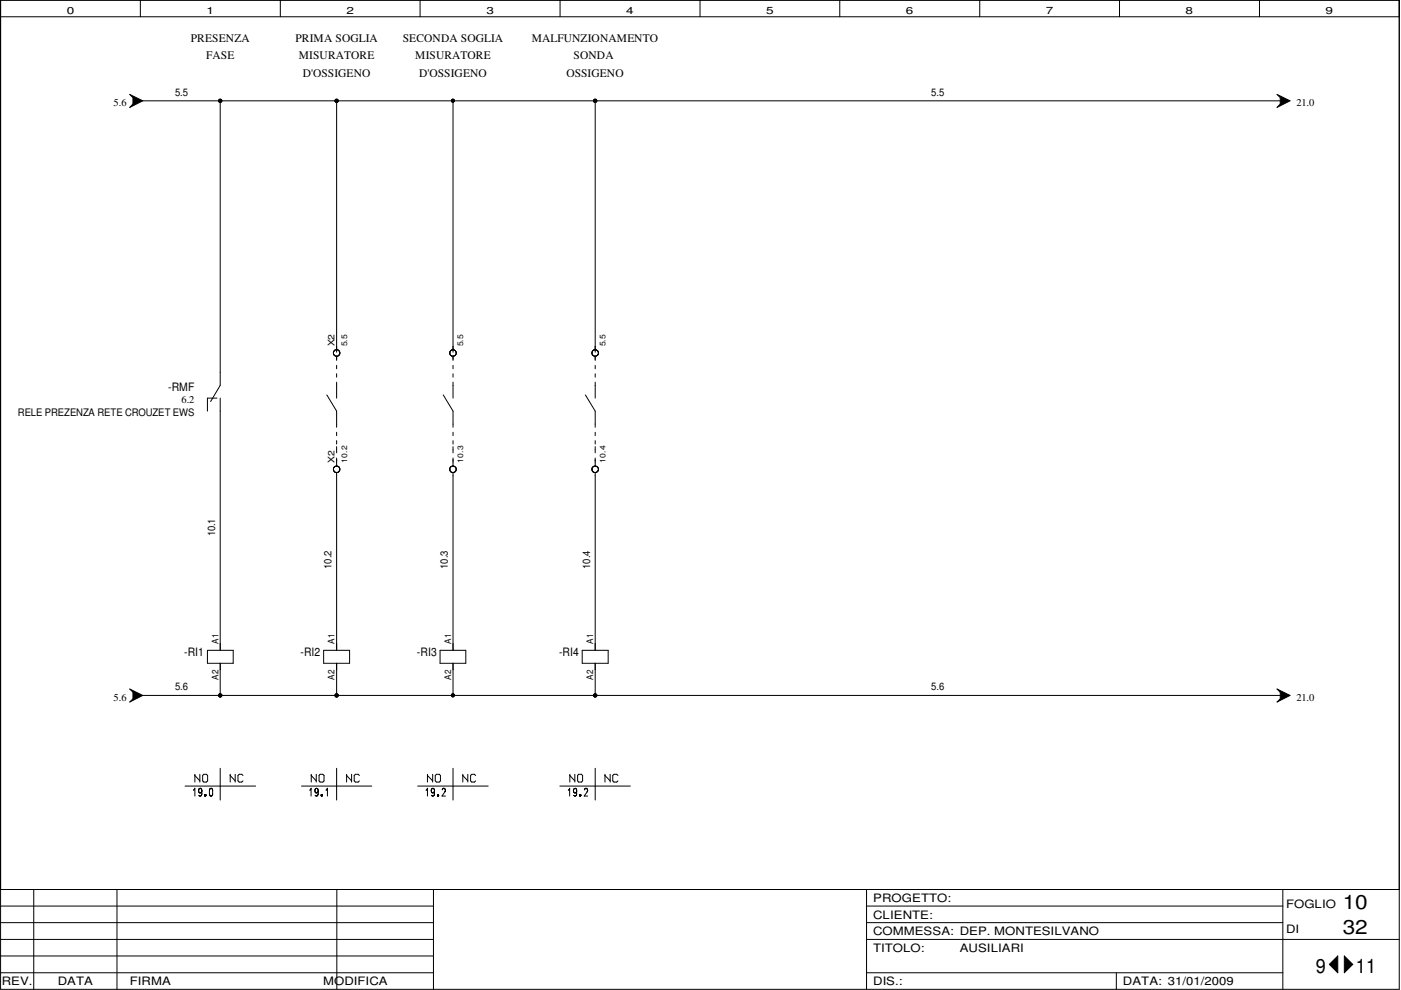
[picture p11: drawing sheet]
<svg xmlns="http://www.w3.org/2000/svg" width="297mm" height="210mm" viewBox="0 0 297 210" stroke-linecap="round" stroke-linejoin="round" font-family="sans-serif">
<g fill="none" stroke="#000" stroke-width=".21">
<path d="M.1 0h296.6v209.8h-296.6zM.1 3.6h296.6M29.8 0v3.6M59.4 0v3.6M89.1 0v3.6M118.7 0v3.6M148.4 0v3.6M178.1 0v3.6M207.7 0v3.6M237.4 0v3.6M267 0v3.6M27.5 20l2.8 1.4-2.8 1.4 .7-.7v-1.4z"/>
<path d="M30.3 21.4h241.1M46.7 21.4v60.3l-2 3.4M71.4 21.4v53.3M96.1 21.4v53.3M126.2 21.4v53.3M270.8 20l2.7 1.4-2.7 1.4 .6-.7v-1.4zM70.8 74.4v.1M70.8 75.2v.1M70.9 75.3h.1M70.9 75.4l-.2-.3v-.4l.3-.5a.78 .78 0 0 1 1 .3v.5l-.2 .4M70.9 75.4l.3 .1 .6-.1M70.9 75.4h.1"/>
<path d="M71.4 75.5v.9M71.4 77.5v.7M71.4 79.2v.8M71.8 75.4h.1M95.5 74.5h.1M95.5 75.2h.1M95.6 74.3h-.1M95.6 75.4h.1M96.1 75.5v.9M96.1 77.5v.7M96.1 79.2v.8M96.4 75.4h.1"/>
<path d="M96.6 74.5h.1M96.6 75.1v.1M125.6 74.5v.1M125.6 75.1h.1M125.7 74.3l.7-.1 .4 .3M125.7 74.3l-.2 .3v.5l.3 .3a.66 .66 0 0 0 .9-.1M125.7 74.3h.1M126.2 75.5v.9M126.2 77.5v.7M126.2 79.2v.8M126.5 75.4h.1M126.6 74.3h.1"/>
<path d="M126.7 75.3h.1M126.7 74.4v.1M126.8 74.5l.1 .5-.2 .3M126.8 74.5h.1M126.8 75.1v.1M126.8 74.6h.1M46 84.4h-2v2.8M46.7 84.4v53.5M69.3 83.7l2.1 3.5v3.4M71 98.9l.3-.1 .5 .1M71.1 98.9l-.4 .3v.6l.4 .4 .7-.1M71.4 81v3.4"/>
<path d="M71.4 91.7v.7M71.4 93.4v.7M71.4 94.7v1.3M71.4 97.1v1.7M71.7 98.9h.1M71.8 98.9l.2 .5v.4l-.2 .3M94 83.7l2.1 3.5v3.4M95.5 99.1h.1M95.5 99.9v.1M95.6 98.9l.3-.1 .5 .1M95.7 98.9l-.3 .4 .1 .6M96.1 81v3.4"/>
<path d="M96.1 91.7v.7M96.1 93.4v.7M96.1 94.7v1.3M96.1 97.1v1.7M96.3 98.9a.57 .57 0 0 1 .4 .8l-.4 .5h-.5l-.3-.2M96.6 99.9h.1M124.1 83.7l2.1 3.5v3.4M125.6 99.1h.1M125.7 99h.1M125.7 100h.1M125.9 98.9l-.4 .4v.4l.4 .5h.5l.4-.3v-.7l-.4-.3M126.2 81v3.4"/>
<path d="M126.2 91.7v.7M126.2 93.4v.7M126.2 94.7v1.3M126.2 97.1v1.7M126.4 98.9h-.6M126.5 98.9h.1M71 100.1h.1M71.3 100.2l.1 37.7M71.5 100.2h-.1M71.7 100.1h.1M71.8 100.1h.1M95.7 100.1h.1"/>
<path d="M96.1 100.2v37.7M96.1 100.2h.1M96.4 100.1h.1M125.8 100.1h.1M126.1 100.2h.1M126.2 100.2v37.7M126.3 100.2h-.1M126.4 100.1h.1M44 137.9h5.4v2.7h-5.4zM68.6 137.9h5.5v2.7h-5.5zM93.3 137.9h5.5v2.7h-5.5zM123.4 137.9h5.5v2.7h-5.5z"/>
<path d="M27.5 146.1l2.8 1.3-2.8 1.4 .7-.6v-1.4zM30.3 147.4h241.1M46.7 140.6v6.8M71.4 140.6v6.8M96.1 140.6v6.8M126.2 140.6v6.8M270.8 146.1l2.7 1.3-2.7 1.4 .6-.6v-1.4zM39.2 166.7h15M41 167.6l.3-.5v1.7M41.3 164.2v1.6M41.3 164.4l1.1 1.2M42.2 167.3v.6"/>
<path d="M42.2 167.9h.1M42.2 167.3h.1M42.2 168h.1M42.2 167.3l-.1 .1M42.4 164.2v1.6M42.5 167.2l-.3 .1M42.5 167.2h.1M42.6 168.1h.1M42.6 167.2l.1 .1M42.7 167.3v1.3l-.2 .2-.3-.2M42.7 167.3h.1M42.7 168h.1"/>
<path d="M42.8 167.9l-.3 .2-.3-.2M42.8 167.5h.1M42.8 167.8h.1M42.8 168.4h.1M43 164.4l.2-.2h.6l.2 .2v1.2l-.2 .2h-.6l-.2-.2zM43.4 168.7h.1M43.5 168.7v.1M43.5 168.4h.1M43.5 168.4l-.1 .2M43.5 168.4l-.1 .2 .2-.2M43.6 168.4v.1M43.6 168.4l-.2 .3"/>
<path d="M43.6 168.5l-.1 .2M43.6 168.5l-.2 .2M43.6 168.5v.3h-.1M43.6 168.5h-.2v.2M43.6 168.7h.1M43.6 168.6l-.1 .2 .1-.1M43.6 168.6l-.1 .2M44.4 167.4l.3-.3 .3 .2 .1 1.1-.2 .3M44.4 168.5l.3 .3 .2-.1M44.5 167.3v1.3M44.6 168.7h.1M44.9 168.7h.1"/>
<path d="M46.7 162.9v6.7M48.8 164.2v1.6M48.8 164.4l1.1 1.2M49.9 164.2v1.6M51.5 164.4l-.2-.2h-.6l-.2 .2v1.2l.2 .2h.6l.2-.2M63.9 166.7h14.9M66 167.1v1.7M66 167.2l-.3 .4M66 164.2v1.6M66 164.4l1.1 1.2M67.1 164.2v1.6M67.3 168.7h.1"/>
<path d="M67.3 167.3a.46 .46 0 0 0-.6 .2 .46 .46 0 0 0 .3 .6h.2l.2-.2M67.3 167.3h.1M67.3 167.3l.2 .3-.2 1.1M67.4 168.6l-.2 .2-.4-.2M67.4 168.4h.1M67.5 167.7l-.2 .3M67.9 164.2h.5l.3 .2v1.2l-.3 .2h-.5l-.3-.2v-1.2zM68.1 168.7h.1M68.2 168.7v.1M68.2 168.4h.1M68.2 168.4l-.1 .3M68.2 168.4l-.1 .2"/>
<path d="M68.2 168.4l.1 .1M68.3 168.5h.1M68.3 168.5l-.1 .2M68.3 168.5l-.2 .2M68.3 168.5l-.1 .3M68.3 168.6l-.1 .2 .1-.1M68.3 168.6l-.1 .2M69.1 167.6l.3-.5v1.7M71.4 162.9v6.7M73.5 164.2v1.6M73.5 164.4l1 1.2M74.5 164.2v1.6"/>
<path d="M76.2 164.4l-.3-.2h-.6l-.2 .2v1.2l.2 .2h.6l.3-.2M88.6 166.7h14.9M90.3 167.6l.3-.5v1.7M90.6 164.2v1.6M90.6 164.4l1.1 1.2M91.5 167.3l.3-.2 .3 .2v1.1l-.2 .4-.4-.2M91.5 168h.1M91.6 167.3l-.2 .2 .2 .6h.3l.2-.3M91.7 164.2v1.6M91.9 168.7h.1M92 167.9v.1M92 168.6v.1"/>
<path d="M92.3 164.4l.2-.2h.6l.3 .2v1.2l-.3 .2h-.6l-.2-.2zM92.7 168.7h.1M92.7 168.5v.2M92.8 168.5h.1M92.8 168.7h.1M92.8 168.7v.1M92.8 168.8h.1M92.8 168.5l-.1 .1M92.9 168.4l-.2 .1M92.9 168.4l.1 .1M92.9 168.4l-.2 .3M92.9 168.4l-.2 .2"/>
<path d="M93 168.7h.1M93 168.6h.1M93 168.7l-.1 .1M93 168.5v.1M93 168.6l-.2 .2M93 168.5l-.2 .2M93 168.6v.1M93 168.6l-.1 .2 .1-.1M93.8 167.3h.1M93.8 167.3v.2M93.9 167.3l.3-.1a.41 .41 0 0 1 .2 .6l-.7 1h.7M96.1 162.9v6.7"/>
<path d="M98.1 164.2v1.6M98.1 164.4l1.1 1.2M99.2 164.2v1.6M100.8 164.4l-.2-.2h-.6l-.2 .2v1.2l.2 .2h.6l.2-.2M118.7 166.7h14.9M120.8 167.1v1.7M120.8 167.2l-.3 .4M120.8 164.2v1.6M120.8 164.4l1.1 1.2M121.6 167.4l.3-.3 .3 .2v1.3l-.2 .2-.4-.2M121.7 167.3v.7M121.7 168.7h.1"/>
<path d="M121.9 164.2v1.6M122.1 167.2v.1M122.2 167.3l.1 .1M122.3 167.9l-.3 .2h-.2l-.2-.2M122.3 168.4l-.1 .1M122.7 164.2h.6l.2 .2v1.2l-.2 .2h-.6l-.2-.2v-1.2zM122.9 168.7h.1M122.9 168.6v.1M122.9 168.7l.1 .1M123 168.5l-.1 .1M123 168.4h.1M123 168.4v.1"/>
<path d="M123 168.4l-.1 .3M123 168.4l-.1 .2M123.1 168.5h.1M123.1 168.4v.1M123.1 168.4l-.2 .3M123.1 168.7h.1M123.1 168.5l-.2 .2M123.1 168.5v.2M123.1 168.6l-.1 .2M123.9 167.3v.2M124 167.3l-.1 .1M124 167.3h.1"/>
<path d="M124.3 167.2l-.3 .1M124.3 167.2h.1M124.4 167.2l.1 .1v.5l-.6 1h.7M124.5 167.4l.1 .1M124.6 167.7l-.1 .1M126.2 162.9v6.7M128.3 164.2v1.6M128.3 164.4l1.1 1.2M129.4 164.2v1.6M131 164.4l-.2-.2h-.6l-.3 .2v1.2l.3 .2h.6l.2-.2M.1 188.6h296.6M.1 199.2h91.8"/>
<path d="M.1 195.6h91.8M.1 192.1h91.8M7.2 188.6v21.2M24.8 188.6v21.2M71.4 188.6v21.2M91.9 188.6v21.2M183.7 199.2h113M183.7 195.6h88.3M183.7 192.1h88.3M183.7 188.6v21.2M272 188.6v21.2M.1 202.7h91.8"/>
<path d="M.1 206.2h91.8M183.7 206.2h88.3M236.7 206.2v3.6M281.9 204.5l1.7-1.8v3.5zM285 202.7l1.8 1.8-1.8 1.7z"/>
<circle cx="46.7" cy="21.4" r=".34"/>
<circle cx="71.4" cy="21.4" r=".34"/>
<circle cx="96" cy="21.4" r=".32"/>
<circle cx="126.2" cy="21.4" r=".34"/>
<circle cx="96" cy="74.8" r=".68"/>
<circle cx="46.7" cy="147.4" r=".34"/>
<circle cx="71.4" cy="147.4" r=".34"/>
<circle cx="96" cy="147.4" r=".32"/>
<circle cx="126.2" cy="147.4" r=".34"/>
</g>
<g fill="#000">
<path d="M281.9 204.5l1.7-1.8v3.5zM285 202.7l1.8 1.8-1.8 1.7z"/>
<path d="M27.5 20l2.8 1.4-2.8 1.4 .7-.7v-1.4z" fill-rule="evenodd"/>
<path d="M270.8 20l2.7 1.4-2.7 1.4 .6-.7v-1.4z" fill-rule="evenodd"/>
<path d="M27.5 146.1l2.8 1.3-2.8 1.4 .7-.6v-1.4z" fill-rule="evenodd"/>
<path d="M270.8 146.1l2.7 1.3-2.7 1.4 .6-.6v-1.4z" fill-rule="evenodd"/>
<circle cx="46.7" cy="21.4" r=".34"/>
<circle cx="71.4" cy="21.4" r=".34"/>
<circle cx="96" cy="21.4" r=".32"/>
<circle cx="126.2" cy="21.4" r=".34"/>
<circle cx="46.7" cy="147.4" r=".34"/>
<circle cx="71.4" cy="147.4" r=".34"/>
<circle cx="96" cy="147.4" r=".32"/>
<circle cx="126.2" cy="147.4" r=".34"/>
</g>
<g font-size="4.2">
<text x="284.7" y="192.8">10</text>
<text x="284.7" y="198.1">32</text>
<text x="279" y="206.2">9</text>
<text x="287.5" y="206.2">11</text>
</g>
<g font-size="2.5">
<text x="40.5" y="8.9">PRESENZA</text>
<text x="62.6" y="8.9">PRIMA SOGLIA</text>
<text x="85.4" y="8.9">SECONDA SOGLIA</text>
<text x="112.8" y="8.9">MALFUNZIONAMENTO</text>
<text x="43.7" y="12.6">FASE</text>
<text x="63.4" y="12.6">MISURATORE</text>
<text x="64.2" y="16.3">D'OSSIGENO</text>
<text x="88" y="12.6">MISURATORE</text>
<text x="88.9" y="16.3">D'OSSIGENO</text>
<text x="120.1" y="16.3">OSSIGENO</text>
<text x="121.6" y="12.6">SONDA</text>
<text x="35.6" y="82.9">-RMF</text>
<text x="39" y="139.1">-RI1</text>
<text x="63.7" y="139.1">-RI2</text>
<text x="88.4" y="139.1">-RI3</text>
<text x="118.5" y="139.1">-RI4</text>
<text x="185.1" y="191.2">PROGETTO:</text>
<text x="185.1" y="194.8">CLIENTE:</text>
<text x="272.7" y="192.4">FOGLIO</text>
<text x="272.7" y="197.7">DI</text>
<text x="185.1" y="201.8">TITOLO:</text>
<text x="185.1" y="198.3">COMMESSA: DEP. MONTESILVANO</text>
<text x="203.5" y="201.8">AUSILIARI</text>
<text x=".4" y="208.9">REV.</text>
<text x="12.3" y="208.9">DATA</text>
<text x="27.5" y="208.9">FIRMA</text>
<text x="68.5" y="208.9">MODIFICA</text>
<text x="185.1" y="208.9">DIS.:</text>
<text x="238.1" y="208.9">DATA: 31/01/2009</text>
</g>
<g font-size="2.2">
<text x="24.1" y="22.5">5.6</text>
<text x="37.1" y="20.3">5.5</text>
<text x="197.4" y="20.3">5.5</text>
<text x="274.9" y="22.5">21.0</text>
<text x="3.8" y="88.3">RELE PREZENZA RETE CROUZET EWS</text>
<text x="38.5" y="85.5">6.2</text>
<text x="45.6" y="113.7" transform="rotate(-90 45.6 113.7)">10.1</text>
<text x="70.3" y="120.6" transform="rotate(-90 70.3 120.6)">10.2</text>
<text x="95" y="120.6" transform="rotate(-90 95 120.6)">10.3</text>
<text x="125.1" y="120.6" transform="rotate(-90 125.1 120.6)">10.4</text>
<text x="24.1" y="148.5">5.6</text>
<text x="37.1" y="146.4">5.6</text>
<text x="197.4" y="146.4">5.6</text>
<text x="274.9" y="148.5">21.0</text>
</g>
<g font-size="2.1">
<text x="14.1" y="2.9">0</text>
<text x="43.8" y="2.9">1</text>
<text x="73.4" y="2.9">2</text>
<text x="103.1" y="2.9">3</text>
<text x="132.8" y="2.9">4</text>
<text x="162.4" y="2.9">5</text>
<text x="192.1" y="2.9">6</text>
<text x="221.7" y="2.9">7</text>
<text x="251.4" y="2.9">8</text>
<text x="281" y="2.9">9</text>
</g>
<g font-size="1.9">
<text x="70.9" y="73.4" transform="rotate(-90 70.9 73.4)">X2</text>
<text x="70.9" y="98.1" transform="rotate(-90 70.9 98.1)">X2</text>
<text x="46.3" y="136.5" transform="rotate(-90 46.3 136.5)">A1</text>
<text x="70.9" y="136.5" transform="rotate(-90 70.9 136.5)">A1</text>
<text x="95.6" y="136.5" transform="rotate(-90 95.6 136.5)">A1</text>
<text x="125.8" y="136.5" transform="rotate(-90 125.8 136.5)">A1</text>
<text x="46.3" y="144.1" transform="rotate(-90 46.3 144.1)">A2</text>
<text x="70.9" y="144.1" transform="rotate(-90 70.9 144.1)">A2</text>
<text x="95.6" y="144.1" transform="rotate(-90 95.6 144.1)">A2</text>
<text x="125.8" y="144.1" transform="rotate(-90 125.8 144.1)">A2</text>
</g>
<g font-size="1.7">
<text x="73.6" y="73.4" transform="rotate(-90 73.6 73.4)">5.5</text>
<text x="98.2" y="73.4" transform="rotate(-90 98.2 73.4)">5.5</text>
<text x="128.4" y="73.4" transform="rotate(-90 128.4 73.4)">5.5</text>
<text x="73.6" y="98.1" transform="rotate(-90 73.6 98.1)">10.2</text>
<text x="98.2" y="98.1" transform="rotate(-90 98.2 98.1)">10.3</text>
<text x="128.4" y="98.1" transform="rotate(-90 128.4 98.1)">10.4</text>
</g>
</svg>
